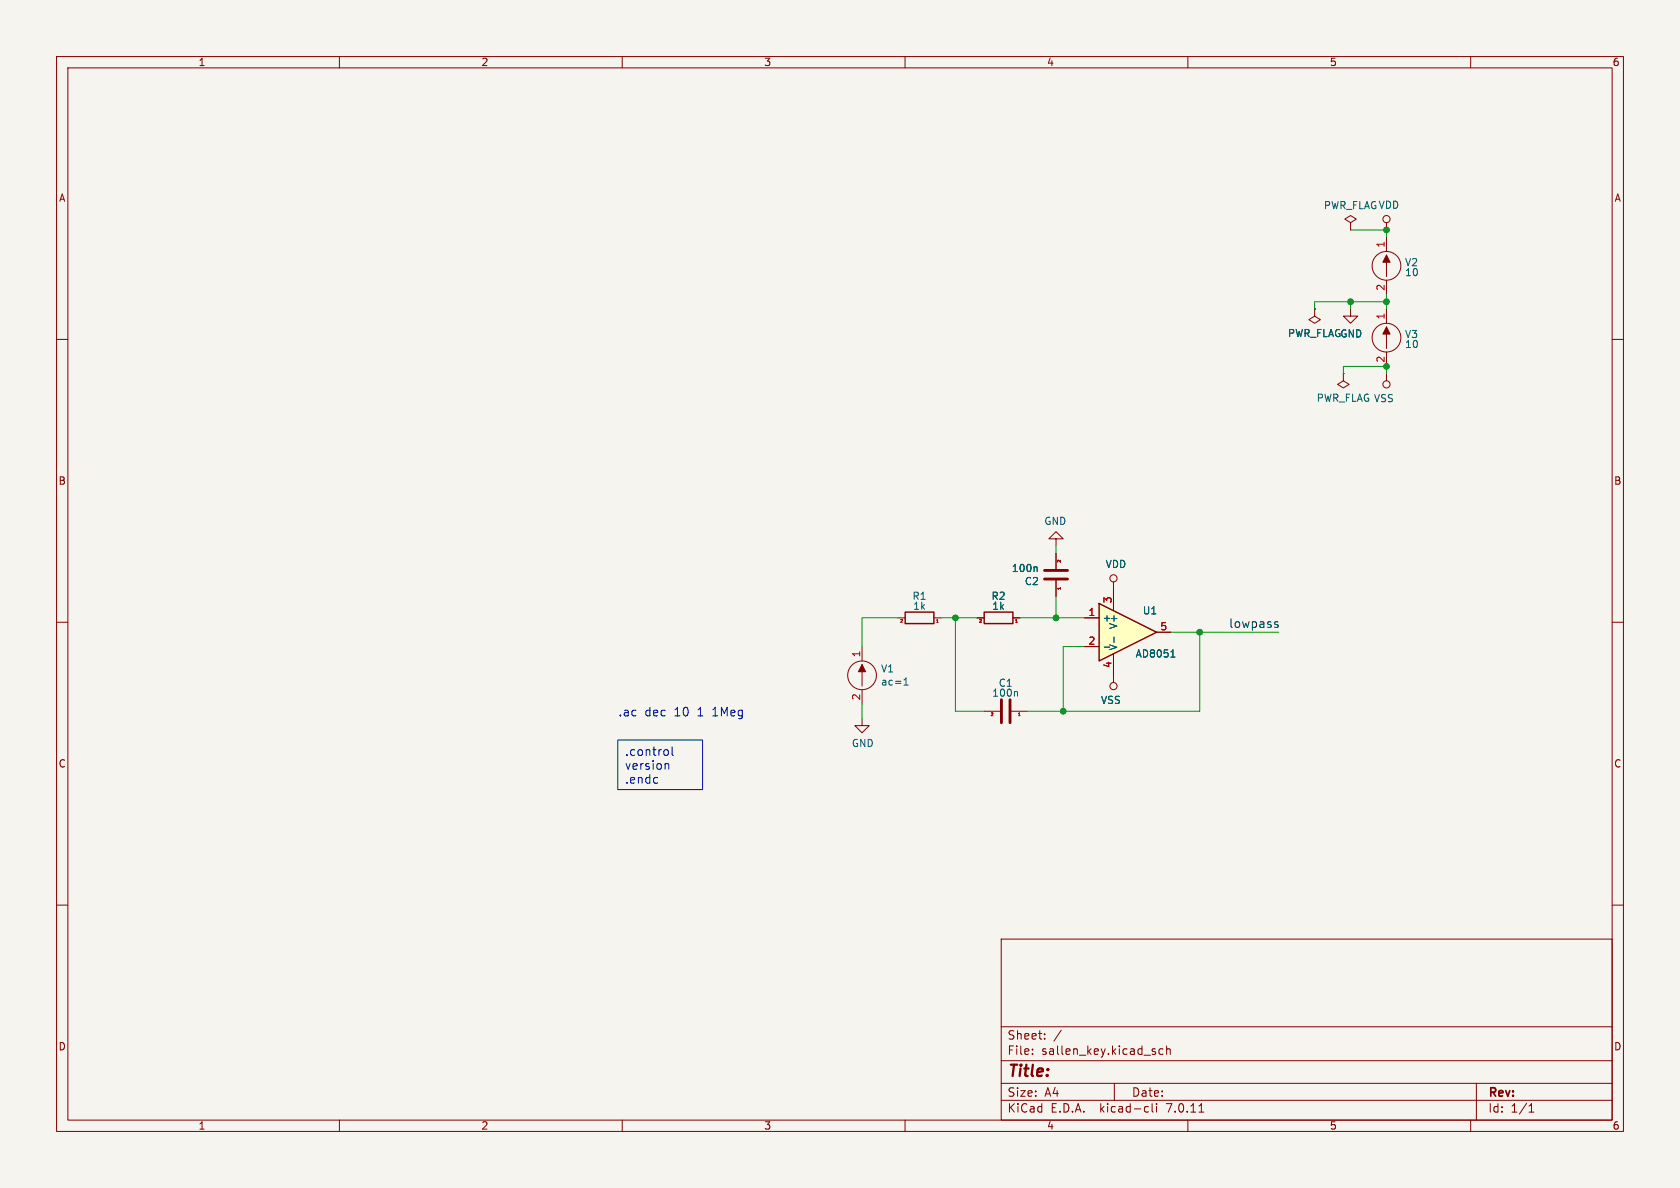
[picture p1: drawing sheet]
<svg xmlns="http://www.w3.org/2000/svg" width="297mm" height="210mm" viewBox="0 0 297 210" stroke-linecap="round" stroke-linejoin="round" font-family="sans-serif">
<path d="M0 0h297v210h-297z" fill="#f5f4ef" stroke="#f5f4ef" stroke-width=".18"/>
<g fill="none" stroke="#840000" stroke-width=".18">
<path d="M10 10h277v190h-277zM12 12h273v186h-273zM60 10v2M110 10v2M160 10v2M210 10v2M260 10v2M10 60h2M285 60h2M186.7 95.3h1.3l-1.3-1.3-1.3 1.3h1.3v1.2M186.7 97.8v2.8M10 110h2"/>
<path d="M152.4 114.3v2.5M152.4 117.5v3.8M158.7 109.2h1.3M165.1 109.2h1.3M172.7 109.2h1.3M179.1 109.2h1.2M186.7 102.6v2.8M196.8 119.4v1.3M285 110h2M152.4 127v1.3h1.3l-1.3 1.2-1.3-1.2h1.3M152.4 121.9v2.6M174 125.7h2.8"/>
<path d="M178.8 125.7h2.8M10 160h2M285 160h2M177 166h108v32h-108zM60 198v2M110 198v2M160 198v2M177 194.5h108M177 191.5h108M177 187.5h108M177 181.5h108M182.5 186.3v.1"/>
<path d="M182.5 185.5v.1M184.7 183.6v.1M184.7 182.8v.1M187.6 182.1l-1.3 2M197 191.5v3M202.6 195.6l.4 .1M203 196.5l-.4 .1M203.7 195.1v1.3l.2 .2M204.5 195.1v.1M204.5 195.6v1M205.6 185.5l-.4-.1-.3 .3v.4l.1 .2h.6M206.2 185.5l.3-.1 .3 .1 .1 .9"/>
<path d="M206.2 184.9v1.5M210 198v2M212 196.6h.8M260 198v2M261 191.5v6.5M270.3 196.6h.9M270.3 195.5l.4-.4v1.5"/>
<circle cx="152.4" cy="119.4" r="2.54"/>
<circle cx="196.8" cy="121.3" r=".63"/>
</g>
<path d="M160 108.2h5.1v2h-5.1zM174 108.2h5.1v2h-5.1z" fill="none" stroke="#840000" stroke-width=".25"/>
<path d="M187 99.3h.1M187.1 99l-.1 .3M159.2 109.5l.3 .1M165.7 109.6v.4M173.5 109.5h-.3M173.5 109.5h.1M173.5 109.5v.1M179.7 109.6v.4M187.5 104l-.5 .1M175.2 126.1h.3M180.2 126.1v.4" fill="none" stroke="#a90000" stroke-width=".18"/>
<path d="M184.7 100.8h4M184.7 102.4h4M177 123.7v4.1M178.6 123.7v4.1" fill="none" stroke="#840000" stroke-width=".51"/>
<path d="M183.2 100.2l.2 .2v.6M159.8 121.1h.7M159.8 120.2l.4-.4v1.3M179.7 122.2l.2 .2v.7" fill="none" stroke="#006464" stroke-width=".18"/>
<path d="M152.4 117.5l.6 1.2h-1.2z" fill="#840000" stroke="#840000" stroke-width=".18"/>
<path d="M194.3 106.7l10.2 5.1-10.2 5z" fill="#ffffc2"/>
<path d="M194.3 106.7l10.2 5.1-10.2 5z" fill="none" stroke="#840000" stroke-width=".25"/>
<g fill="none" stroke="#840000" stroke-width=".18">
<path d="M238.8 39.4l1-.7-1-.6-1.1 .6 1.1 .7v1.2M245.1 39.4v1.2M232.4 54.6v1.3l1 .6-1 .7-1-.7 1-.6M232.4 54.6h.1M238.8 40.6h.1M238.8 54.6v1.3h1.2l-1.2 1.3-1.3-1.3h1.3M245.1 41.9v2.6M245.1 45.1v3.8M245.1 49.5v2.6M245.1 54.6v2.6M245.1 57.8v3.8M237.5 66v1.3l1 .6-1 .7-1-.7 1-.6"/>
<path d="M237.5 66h.1M245.1 62.2v2.6M245.1 66v1.3M186.7 97.8v2.8M172.7 109.2h1.3M179.1 109.2h1.2M186.7 102.6v2.8M191.8 109.2h2.5M191.8 114.3h2.5M196.8 102.9v5.1M196.8 115.6v3.8M204.5 111.8h2.5"/>
<circle cx="245.1" cy="38.7" r=".63"/>
<circle cx="245.1" cy="47" r="2.54"/>
<circle cx="245.1" cy="59.7" r="2.54"/>
<circle cx="245.1" cy="67.9" r=".63"/>
<circle cx="196.8" cy="102.2" r=".63"/>
</g>
<path d="M183.2 100.2l.2 .2v.6M195.2 114.4h1M196.9 112.6v1M207 116.1h.7M207.2 115.1l.2-.2v1.2" fill="none" stroke="#006464" stroke-width=".18"/>
<g fill="#840000" stroke="#840000" stroke-width=".18">
<path d="M245.1 45.1l.6 1.3h-1.2z"/>
<path d="M245.1 57.8l.6 1.3h-1.2z"/>
</g>
<path d="M225.4 110.3l.4 .1 .2 .2-.1 .2-.4 .1M225.4 110h.5" fill="none" stroke="#0f0f0f" stroke-width=".18"/>
<path d="M109.2 130.8h15v8.8h-15zM117.8 135h.2l.2 .2v.8M117.9 132.5l.3 .3v.5l-.3 .2M118.8 132v1.3l.2 .2" fill="none" stroke="#0000c2" stroke-width=".18"/>
<g fill="none" stroke="#009600" stroke-width=".18">
<path d="M238.8 40.6h6.3v1.3M238.8 53.3v1.3M245.1 53.3h-12.7v1.3M245.1 52.1v2.5M237.5 66v-1.2h7.6v1.2M186.7 96.5v1.3M158.7 109.2h-6.3v5.1M166.4 109.2h6.3M168.9 109.2v16.5h5.1M180.3 109.2h11.5M186.7 105.4v3.8M191.8 114.3h-3.8v11.4"/>
<path d="M207 111.8h19.1M212.1 111.8v13.9h-30.5M152.4 124.5v2.5"/>
</g>
<path d="M187 99.3h.1M187.1 99l-.1 .3M173.5 109.5h-.3M173.5 109.5h.1M173.5 109.5v.1M179.7 109.6v.4M187.5 104l-.5 .1" fill="none" stroke="#a90000" stroke-width=".18"/>
<g fill="#009600" stroke="#009600" stroke-width=".18">
<circle cx="186.7" cy="109.2" r=".51"/>
<circle cx="188" cy="125.7" r=".51"/>
<circle cx="168.9" cy="109.2" r=".51"/>
<circle cx="212.1" cy="111.8" r=".51"/>
<circle cx="238.8" cy="53.3" r=".51"/>
<circle cx="245.1" cy="53.3" r=".51"/>
<circle cx="245.1" cy="64.8" r=".51"/>
<circle cx="245.1" cy="40.6" r=".51"/>
</g>
<text font-size="2.8" fill="#840000" x="178" y="190.9">Title:</text>
<text font-size="2.1" fill="#0f0f0f" x="217.2" y="111.1">lowpass</text>
<g font-size="2.1" fill="#0000c2">
<text x="109.2" y="126.8">.ac</text>
<text x="113.9" y="126.8">dec</text>
<text x="119.2" y="126.8">10</text>
<text x="123.5" y="126.8">1</text>
<text x="126.2" y="126.8">1Meg</text>
<text x="110.4" y="133.9">.control</text>
<text x="110.4" y="136.4">version</text>
<text x="110.4" y="138.8">.endc</text>
</g>
<g font-size="2.1" fill="#840000">
<text x="178" y="184">Sheet:</text>
<text x="178" y="186.7">File:</text>
<text x="184.1" y="186.7">sallen_key.kicad_sch</text>
<text x="178" y="196.9">KiCad</text>
<text x="178" y="194.1">Size:</text>
<text x="184.7" y="194.1">A4</text>
<text x="185.7" y="196.9">E.D.A.</text>
<text x="194.6" y="196.9">kicad-cli</text>
<text x="200" y="194.1">Date:</text>
<text x="206.5" y="196.9">7.0.11</text>
<text x="263" y="194.3">Rev:</text>
<text x="263" y="196.9">Id:</text>
<text x="267.1" y="196.9">1/1</text>
</g>
<g font-size="1.8" fill="#840000">
<text x="35" y="11.9">1</text>
<text x="85" y="11.9">2</text>
<text x="135" y="11.9">3</text>
<text x="185" y="11.9">4</text>
<text x="235" y="11.9">5</text>
<text x="285" y="11.9">6</text>
<text x="10.3" y="35.9">A</text>
<text x="285.3" y="35.9">A</text>
<text x="10.3" y="85.9">B</text>
<text x="285.3" y="85.9">B</text>
<text x="10.3" y="135.9">C</text>
<text x="285.3" y="135.9">C</text>
<text x="10.3" y="185.9">D</text>
<text x="285.3" y="185.9">D</text>
<text x="35" y="199.9">1</text>
<text x="85" y="199.9">2</text>
<text x="135" y="199.9">3</text>
<text x="185" y="199.9">4</text>
<text x="235" y="199.9">5</text>
<text x="285" y="199.9">6</text>
</g>
<g font-size="1.8" fill="#006464">
<text x="233.9" y="37.2">PWR_FLAGVDD</text>
<text x="248.3" y="47.3">V2</text>
<text x="248.3" y="49">10</text>
<text x="227.6" y="59.8">PWR_FLAGGND</text>
<text x="248.3" y="60">V3</text>
<text x="248.3" y="61.7">10</text>
<text x="232.7" y="71.2">PWR_FLAG VSS</text>
<text x="184.5" y="93">GND</text>
<text x="178.8" y="101.3">100n</text>
<text x="195.4" y="100.6">VDD</text>
<text x="161.2" y="106.2">R1</text>
<text x="161.3" y="108">1k</text>
<text x="175.2" y="106.2">R2</text>
<text x="175.3" y="108">1k</text>
<text x="181.1" y="103.6">C2</text>
<text x="194.8" y="110.1">+</text>
<text x="197.7" y="111.3" transform="rotate(-90 197.7 111.3)">V+</text>
<text x="201.9" y="108.8">U1</text>
<text x="155.7" y="119.1">V1</text>
<text x="197.7" y="115.1" transform="rotate(-90 197.7 115.1)">V-</text>
<text x="200.7" y="116.4">AD8051</text>
<text x="155.7" y="121.4">ac=1</text>
<text x="175.3" y="123.4">100n</text>
<text x="176.5" y="121.6">C1</text>
<text x="194.5" y="124.6">VSS</text>
<text x="150.5" y="132.3">GND</text>
</g>
<g font-size="1.8" fill="#a90000">
<text x="244.9" y="43.9" transform="rotate(-90 244.9 43.9)">1</text>
<text x="244.9" y="51.5" transform="rotate(-90 244.9 51.5)">2</text>
<text x="244.9" y="56.6" transform="rotate(-90 244.9 56.6)">1</text>
<text x="244.9" y="64.2" transform="rotate(-90 244.9 64.2)">2</text>
<text x="196.6" y="106.8" transform="rotate(-90 196.6 106.8)">3</text>
<text x="192.3" y="109">1</text>
<text x="205" y="111.5">5</text>
<text x="152.1" y="116.3" transform="rotate(-90 152.1 116.3)">1</text>
<text x="192.3" y="114">2</text>
<text x="196.6" y="118.2" transform="rotate(-90 196.6 118.2)">4</text>
<text x="152.1" y="123.9" transform="rotate(-90 152.1 123.9)">2</text>
</g>
<g font-size=".7" fill="#a90000">
<text x="187.8" y="99.5" transform="rotate(-90 187.8 99.5)">2</text>
<text x="187.8" y="104.4" transform="rotate(-90 187.8 104.4)">1</text>
<text x="159" y="110.3">2</text>
<text x="165.4" y="110.3">1</text>
<text x="173" y="110.3">2</text>
<text x="179.4" y="110.3">1</text>
<text x="175" y="126.8">2</text>
<text x="179.9" y="126.8">1</text>
</g>
</svg>
